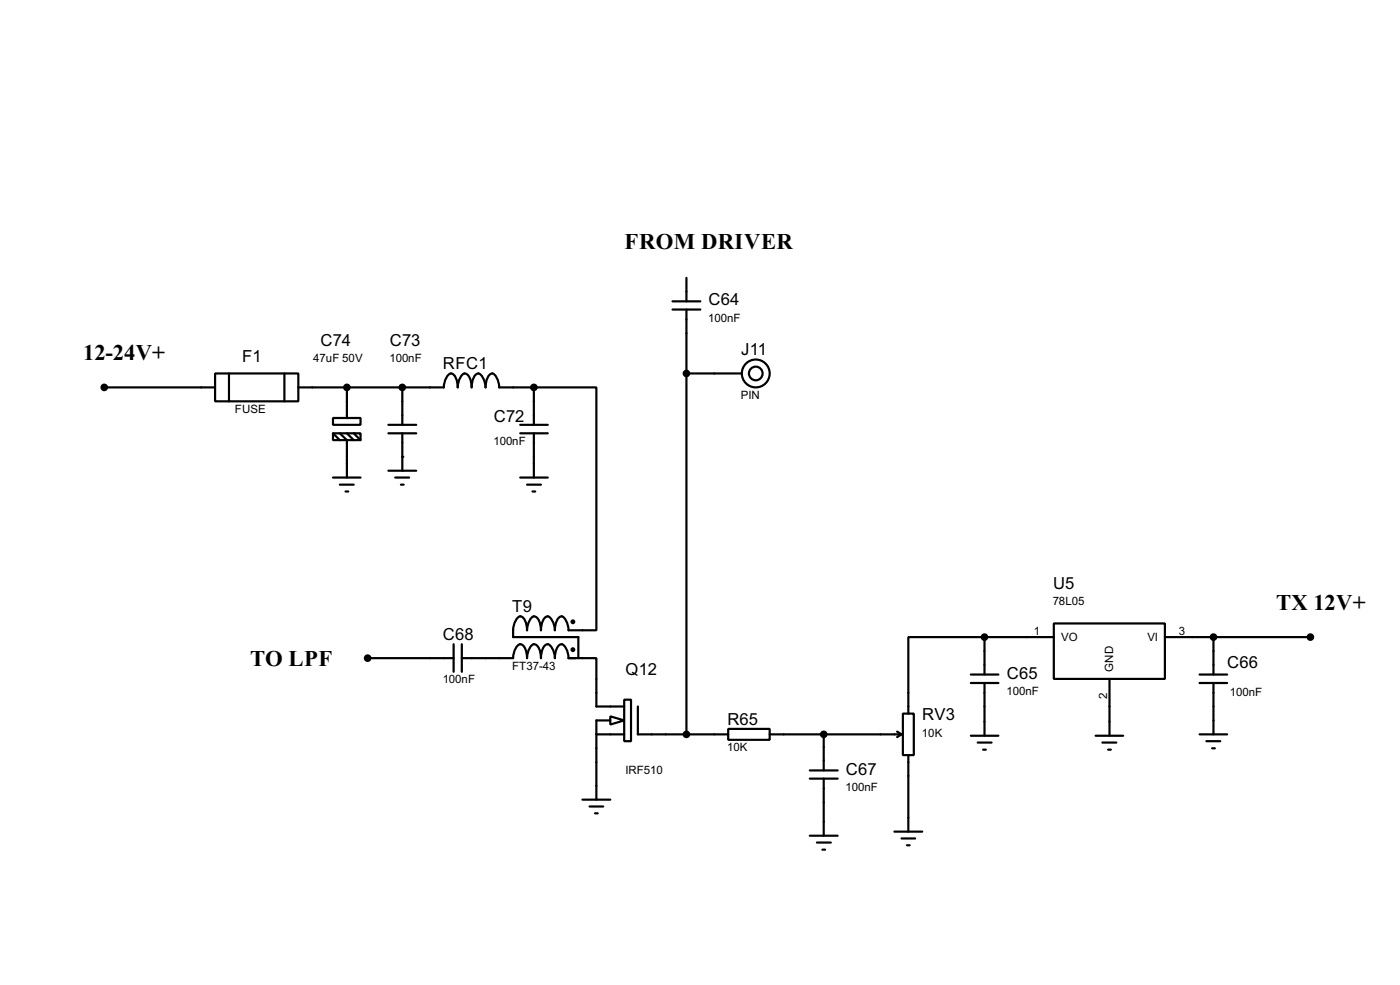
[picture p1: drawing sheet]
<svg xmlns="http://www.w3.org/2000/svg" width="256mm" height="180mm" viewBox="0 0 256 180" stroke-linecap="round" stroke-linejoin="round" font-family="sans-serif">
<g fill="none" stroke="#000" stroke-width=".4">
<path d="M123.2 56.7h5.1M123.2 55.2h5.1M125.8 50.9v4.3M125.8 56.7v77.7M19.1 70.9h20.3M39.4 68.4h15.3v5.1h-15.3zM42 68.4v5.1zM52.1 68.4v5.1zM54.7 70.9h26.6a2.67 2.67 0 0 1 1.3-2.5 1.5 1.5 0 0 1 1.1 1.3l.2 1.2a2.75 2.75 0 0 1 1.2-2.5 1.5 1.5 0 0 1 1.1 1.3l.2 1.2a3.3 3.3 0 0 1 .9-2.4 .89 .89 0 0 1 1.2 .7l.4 1.1 .1 .6a3.3 3.3 0 0 1 .8-2.4l.4-.1a2.75 2.75 0 0 1 1.3 2.5h6.3M61 76.5h5.1v1.3h-5.1zM61 79.3h5.1v1.3h-5.1zM61 79.3l1.3 1.3"/>
<path d="M62.3 79.3l1.3 1.3v6.8M63.6 70.9v5.6M63.6 79.3l1.2 1.3M64.8 79.3l1.3 1.3M71.2 77.8h5.1M71.2 79.3h5.1M73.7 70.9v6.9M73.7 79.3v6.9M95.3 77.8h5.1M95.3 79.3h5.1M97.8 70.9h11.5v44.5h-5.1a2.75 2.75 0 0 0-1.3-2.6 1.5 1.5 0 0 0-1.1 1.3l-.1 1.3a2.76 2.76 0 0 0-1.3-2.6 1.5 1.5 0 0 0-1.1 1.3l-.2 1.3a3.2 3.2 0 0 0-.9-2.5l-.4-.1a2.75 2.75 0 0 0-1.2 2.6 3.3 3.3 0 0 0-.9-2.5 .9 .9 0 0 0-1.3 .7 5.1 5.1 0 0 0-.4 3h12v3.9M97.8 70.9v6.9"/>
<path d="M97.8 79.3v8.1M125.8 68.4h10.1M61 87.4h5.1M62.3 88.7h2.5M63.3 90h.5M71.2 86.2h5.1M72.4 87.4h2.6M73.5 88.7h.5M95.3 87.4h5.1M96.6 88.7h2.5M97.6 90h.5M83.1 117.9v5.1"/>
<path d="M84.6 117.9v5.1M180.4 116.6h-14v14M180.4 116.6v6.9M180.4 116.6h12.7M193.1 114.1h20.3v10.2h-20.3zM213.4 116.6h26.7M222.3 116.6v6.9M67.4 120.5h15.7M84.6 120.5h9.4a2.61 2.61 0 0 1 1.3-2.6 1.47 1.47 0 0 1 1.1 1.3l.2 1.3a2.68 2.68 0 0 1 1.2-2.6 1.47 1.47 0 0 1 1.1 1.3l.2 1.3a3.2 3.2 0 0 1 .9-2.5 .89 .89 0 0 1 1.2 .7l.4 1.1 .1 .7a3.2 3.2 0 0 1 .8-2.5 .86 .86 0 0 1 1.2 .7l.4 1.1 .1 .7h5.1v8.8h5.1M109.3 134.4h5.1M111.8 131.1l2.6 .8-2.6 .7zM111.8 131.9h-2.5v14.5"/>
<path d="M114.4 128.1h1.2v7.6h-1.2zM116.9 129.3v5.1h16.5M133.4 133.4h7.6v2h-7.6zM141 134.4h24.2M150.9 134.4v6.6M164.4 133.9l.8 .5M165.2 134.4l-.8 .5M165.4 130.6h2v7.6h-2zM166.4 138.2v14M177.9 125h5M177.9 123.5h5M177.9 134.7h5"/>
<path d="M179.1 135.9h2.6M180.1 137.2h.5M180.4 125v9.7M200.7 134.7h5.1M202 135.9h2.5M203 137.2h.5M203.3 124.3v10.4M219.8 134.4h5M219.8 125h5M219.8 123.5h5M221 135.7h2.6M222.1 137h.5"/>
<path d="M222.3 125v9.4M106.7 146.4h5.1M108 147.6h2.5M109 148.9h.5M148.4 141h5.1M148.4 142.5h5.1M148.4 153h5.1M149.7 154.2h2.5M150.7 155.5h.5M150.9 142.5v10.5M163.9 152.2h5.1M165.2 153.5h2.5"/>
<path d="M166.2 154.7h.5"/>
<circle cx="138.4" cy="68.4" r="2.55"/>
<circle cx="138.4" cy="68.4" r="1.25"/>
<circle cx="105" cy="118.9" r=".25"/>
<circle cx="105" cy="113.8" r=".25"/>
</g>
<circle cx="73.7" cy="83.6" r=".2" fill="#000"/>
<g fill="#000" stroke="#000" stroke-width=".4">
<circle cx="19.1" cy="70.9" r=".5"/>
<circle cx="63.5" cy="70.9" r=".5"/>
<circle cx="73.7" cy="70.9" r=".5"/>
<circle cx="97.8" cy="70.9" r=".5"/>
<circle cx="125.7" cy="68.4" r=".5"/>
<circle cx="180.3" cy="116.6" r=".5"/>
<circle cx="222.3" cy="116.6" r=".5"/>
<circle cx="240" cy="116.6" r=".5"/>
<circle cx="67.3" cy="120.5" r=".5"/>
<circle cx="125.7" cy="134.4" r=".5"/>
<circle cx="150.9" cy="134.4" r=".5"/>
</g>
<g font-size="4.6">
<text x="114.4" y="45.7">FROM DRIVER</text>
<text x="15.3" y="66">12-24V+</text>
<text x="233.8" y="111.7">TX 12V+</text>
<text x="45.8" y="121.9">TO LPF</text>
</g>
<g font-size="3.4">
<text x="129.8" y="55.9">C64</text>
<text x="58.7" y="63.3">C74</text>
<text x="71.4" y="63.3">C73</text>
<text x="135.8" y="65">J11</text>
<text x="44.4" y="66.3">F1</text>
<text x="81.2" y="67.6">RFC1</text>
<text x="90.5" y="77.3">C72</text>
<text x="192.9" y="107.8">U5</text>
<text x="93.9" y="112">T9</text>
<text x="81.2" y="117.1">C68</text>
<text x="114.6" y="123.5">Q12</text>
<text x="184.5" y="124.3">C65</text>
<text x="224.8" y="122.2">C66</text>
<text x="169" y="131.9">RV3</text>
<text x="133.3" y="132.6">R65</text>
<text x="155" y="141.8">C67</text>
</g>
<g font-size="2.4">
<text x="129.8" y="58.9">100nF</text>
<text x="57.4" y="66.3">47uF 50V</text>
<text x="71.4" y="66.3">100nF</text>
<text x="43" y="75.5">FUSE</text>
<text x="135.7" y="73">PIN</text>
<text x="90.4" y="81.5">100nF</text>
<text x="192.9" y="110.7">78L05</text>
<text x="189.4" y="116.2">1</text>
<text x="194.4" y="117.3">VO</text>
<text x="210.2" y="117.3">VI</text>
<text x="216" y="116.2">3</text>
<text x="81.1" y="125.1">100nF</text>
<text x="93.8" y="122.6">FT37-43</text>
<text x="204" y="122.9" transform="rotate(-90 204 122.9)">GND</text>
<text x="184.4" y="127.2">100nF</text>
<text x="202.9" y="128" transform="rotate(-90 202.9 128)">2</text>
<text x="225.3" y="127.5">100nF</text>
<text x="133.2" y="137.5">10K</text>
<text x="168.9" y="134.8">10K</text>
<text x="114.6" y="141.6">IRF510</text>
<text x="154.9" y="144.8">100nF</text>
</g>
</svg>
